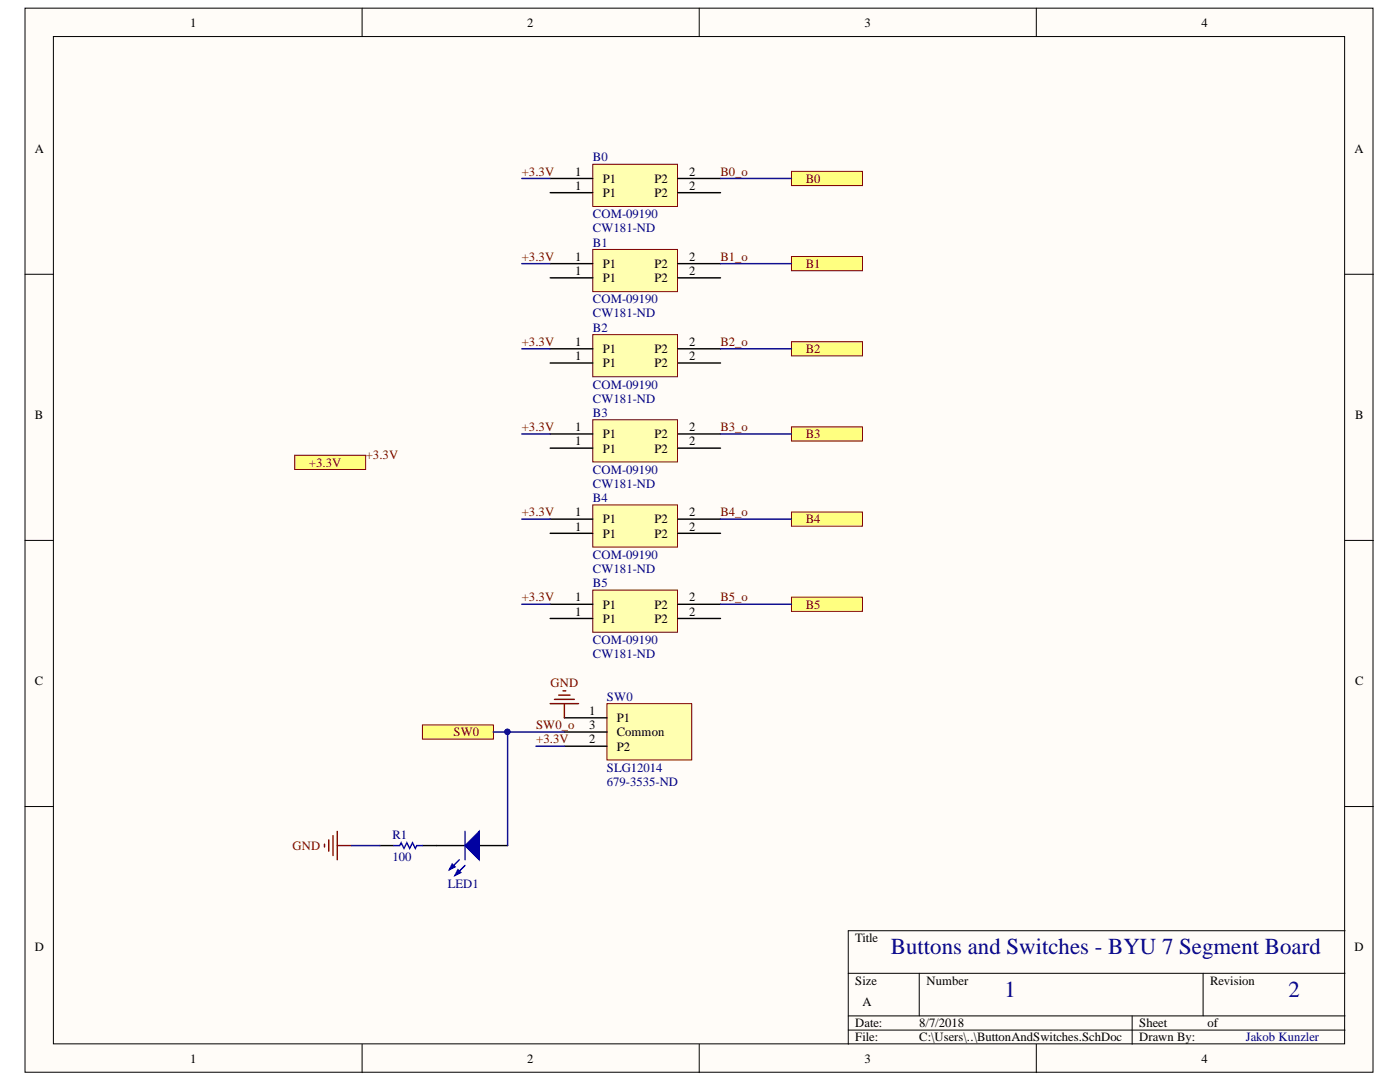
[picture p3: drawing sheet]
<svg xmlns="http://www.w3.org/2000/svg" width="279mm" height="216mm" viewBox="0 0 279 216" stroke-linecap="round" stroke-linejoin="round" font-family="sans-serif">
<g fill="#fffcf8" stroke="#000" stroke-width=".2">
<path d="M5 1.6h269v212.4h-269z"/>
<path d="M10.7 7.3h257.6v201h-257.6z"/>
</g>
<g fill="none" stroke="#000" stroke-width=".2">
<path d="M72.3 1.6v5.7M139.5 1.6v5.7M206.8 1.6v5.7M5 54.7h5.7M268.4 54.7h5.7M5 107.8h5.7M268.4 107.8h5.7M5 160.9h5.7M268.4 160.9h5.7M169.3 194.2h99.1M183.5 194.2v8.5M240.1 194.2v8.5"/>
<path d="M268.4 185.7h-99.1v22.7M72.3 208.4v5.6M139.5 208.4v5.6M169.3 202.7h99.1M169.3 205.5h99.1M206.8 208.4v5.6M225.9 202.7v5.7"/>
</g>
<path d="M121.1 140.4h16.9v11.2h-16.9z" fill="#ffffb0" stroke="#800000" stroke-width=".2"/>
<path d="M112.6 143.2h8.5M112.6 148.9h8.5M112.6 146.1h8.5" fill="none" stroke="#000" stroke-width=".28"/>
<g fill="#ffff80" stroke="#800000" stroke-width=".2">
<path d="M58.8 90.8h14.2v2.9h-14.2z" fill-rule="evenodd"/>
<path d="M158 34.2h14.1v2.8h-14.1z" fill-rule="evenodd"/>
<path d="M158 51.2h14.1v2.8h-14.1z" fill-rule="evenodd"/>
<path d="M158 68.2h14.1v2.8h-14.1z" fill-rule="evenodd"/>
<path d="M158 85.2h14.1v2.8h-14.1z" fill-rule="evenodd"/>
<path d="M158 102.2h14.1v2.8h-14.1z" fill-rule="evenodd"/>
<path d="M158 119.2h14.1v2.8h-14.1z" fill-rule="evenodd"/>
<path d="M84.3 144.7h14.2v2.8h-14.2z" fill-rule="evenodd"/>
</g>
<path d="M64.8 168.4v.6M65.6 167.6v2.3M66.5 166.7v4M67.3 165.9v5.7M67.3 168.7h2.8" fill="none" stroke="#800000" stroke-width=".28"/>
<path d="M87.1 168.7h5.7M95.6 168.7h5.7" fill="none" stroke="#000" stroke-width=".28"/>
<path d="M92.8 168.7l2.8-2.8v5.7z" fill="#00f"/>
<path d="M91.7 171.6l-2 1.9M92.8 168.7l2.8-2.8v5.7zM92.8 172.7l-2 2" fill="none" stroke="#00f" stroke-width=".28"/>
<path d="M90.3 172.4l.5 .6-1.1 .5z" fill="#00f"/>
<path d="M90.3 172.4l.5 .6-1.1 .5z" fill="none" stroke="#00f" stroke-width=".28"/>
<path d="M91.4 173.5l.6 .6-1.2 .6z" fill="#00f"/>
<path d="M78.6 168.7h1.2l.3-.5 .5 1.1 .6-1.1 .6 1.1 .5-1.1 .6 1.1 .3-.6h1.1M91.4 173.5l.6 .6-1.2 .6zM92.8 165.9v5.7" fill="none" stroke="#00f" stroke-width=".28"/>
<path d="M75.8 168.7h2.8M84.3 168.7h2.8" fill="none" stroke="#000" stroke-width=".28"/>
<path d="M110.7 139.6h3.9M111.5 138.7h2.3M112.4 137.9h.5M109.8 140.4h5.7M112.6 140.4v2.8" fill="none" stroke="#800000" stroke-width=".28"/>
<path d="M118.3 32.8h16.9v8.4h-16.9z" fill="#ffffb0" stroke="#800000" stroke-width=".2"/>
<path d="M109.8 35.6h8.5M109.8 38.4h8.5M135.3 35.6h8.5M135.3 38.4h8.5" fill="none" stroke="#000" stroke-width=".28"/>
<path d="M118.3 49.8h16.9v8.4h-16.9z" fill="#ffffb0" stroke="#800000" stroke-width=".2"/>
<path d="M109.8 52.6h8.5M109.8 55.4h8.5M135.3 52.6h8.5M135.3 55.4h8.5" fill="none" stroke="#000" stroke-width=".28"/>
<path d="M118.3 66.8h16.9v8.4h-16.9z" fill="#ffffb0" stroke="#800000" stroke-width=".2"/>
<path d="M109.8 69.6h8.5M109.8 72.4h8.5M135.3 69.6h8.5M135.3 72.4h8.5" fill="none" stroke="#000" stroke-width=".28"/>
<path d="M118.3 83.8h16.9v8.4h-16.9z" fill="#ffffb0" stroke="#800000" stroke-width=".2"/>
<path d="M109.8 86.6h8.5M109.8 89.4h8.5M135.3 86.6h8.5M135.3 89.4h8.5" fill="none" stroke="#000" stroke-width=".28"/>
<path d="M118.3 100.8h16.9v8.4h-16.9z" fill="#ffffb0" stroke="#800000" stroke-width=".2"/>
<path d="M109.8 103.6h8.5M109.8 106.4h8.5M135.3 103.6h8.5M135.3 106.4h8.5" fill="none" stroke="#000" stroke-width=".28"/>
<path d="M118.3 117.7h16.9v8.5h-16.9z" fill="#ffffb0" stroke="#800000" stroke-width=".2"/>
<path d="M109.8 120.6h8.5M109.8 123.4h8.5M135.3 120.6h8.5M135.3 123.4h8.5" fill="none" stroke="#000" stroke-width=".28"/>
<g fill="none" stroke="#000080" stroke-width=".28">
<path d="M104.1 35.6h5.7M143.8 35.6h14.2M104.1 52.6h5.7M143.8 52.6h14.2M104.1 69.6h5.7M143.8 69.6h14.2M104.1 86.6h5.7M143.8 86.6h14.2M104.1 103.6h5.7M143.8 103.6h14.2M104.1 120.6h5.7M143.8 120.6h14.2"/>
<path d="M98.5 146.1h14.1M101.3 146.1v22.6M107 148.9h5.6M70.1 168.7h5.7"/>
</g>
<circle cx="101.3" cy="146" r=".52" fill="#000080" stroke="#000080" stroke-width=".2"/>
<g font-size="4.6" fill="#000080">
<text x="177.8" y="190.4">Buttons and Switches - BYU 7 Segment Board</text>
<text x="200.5" y="198.9">1</text>
<text x="257.1" y="198.9">2</text>
</g>
<g font-size="2.5">
<text x="38" y="5.3">1</text>
<text x="105.2" y="5.3">2</text>
<text x="172.6" y="5.3">3</text>
<text x="239.8" y="5.3">4</text>
<text x="6.9" y="30.4">A</text>
<text x="114.8" y="35.1">1</text>
<text x="137.5" y="35.1">2</text>
<text x="270.3" y="30.4">A</text>
<text x="114.8" y="37.9">1</text>
<text x="120.3" y="36.5">P1</text>
<text x="120.3" y="39.3">P1</text>
<text x="130.6" y="36.5">P2</text>
<text x="130.6" y="39.3">P2</text>
<text x="137.5" y="37.9">2</text>
<text x="114.8" y="52">1</text>
<text x="120.3" y="53.5">P1</text>
<text x="130.6" y="53.5">P2</text>
<text x="137.5" y="52">2</text>
<text x="114.8" y="54.9">1</text>
<text x="120.3" y="56.3">P1</text>
<text x="130.6" y="56.3">P2</text>
<text x="137.5" y="54.9">2</text>
<text x="114.8" y="69">1</text>
<text x="114.8" y="71.9">1</text>
<text x="120.3" y="70.4">P1</text>
<text x="130.6" y="70.4">P2</text>
<text x="137.5" y="69">2</text>
<text x="137.5" y="71.9">2</text>
<text x="120.3" y="73.3">P1</text>
<text x="130.6" y="73.3">P2</text>
<text x="6.9" y="83.6">B</text>
<text x="270.4" y="83.6">B</text>
<text x="114.8" y="86">1</text>
<text x="114.8" y="88.9">1</text>
<text x="120.3" y="87.4">P1</text>
<text x="130.6" y="87.4">P2</text>
<text x="137.5" y="86">2</text>
<text x="137.5" y="88.9">2</text>
<text x="120.3" y="90.3">P1</text>
<text x="130.6" y="90.3">P2</text>
<text x="114.8" y="103">1</text>
<text x="114.8" y="105.9">1</text>
<text x="120.3" y="104.4">P1</text>
<text x="120.3" y="107.3">P1</text>
<text x="130.6" y="104.4">P2</text>
<text x="130.6" y="107.3">P2</text>
<text x="137.5" y="103">2</text>
<text x="137.5" y="105.9">2</text>
<text x="114.8" y="120">1</text>
<text x="114.8" y="122.9">1</text>
<text x="120.3" y="121.4">P1</text>
<text x="120.3" y="124.2">P1</text>
<text x="130.6" y="121.4">P2</text>
<text x="130.6" y="124.2">P2</text>
<text x="137.5" y="120">2</text>
<text x="137.5" y="122.9">2</text>
<text x="6.9" y="136.7">C</text>
<text x="270.4" y="136.7">C</text>
<text x="117.6" y="142.7">1</text>
<text x="117.6" y="148.3">2</text>
<text x="117.6" y="145.5">3</text>
<text x="123.1" y="144.1">P1</text>
<text x="123.1" y="149.8">P2</text>
<text x="123.1" y="146.9">Common</text>
<text x="6.9" y="189.8">D</text>
<text x="170.7" y="188">Title</text>
<text x="270.3" y="189.8">D</text>
<text x="170.7" y="196.5">Size</text>
<text x="184.9" y="196.5">Number</text>
<text x="241.5" y="196.5">Revision</text>
<text x="172.1" y="200.8">A</text>
<text x="170.7" y="205">Date:</text>
<text x="170.7" y="207.8">File:</text>
<text x="183.5" y="205">8/7/2018</text>
<text x="183.5" y="207.8">C:\Users\..\ButtonAndSwitches.SchDoc</text>
<text x="227.4" y="205">Sheet</text>
<text x="227.4" y="207.8">Drawn By:</text>
<text x="241" y="205">of</text>
<text x="38" y="212.1">1</text>
<text x="105.2" y="212.1">2</text>
<text x="172.6" y="212.1">3</text>
<text x="239.8" y="212.1">4</text>
</g>
<g font-size="2.5" fill="#800000">
<text x="104.1" y="35.1">+3.3V</text>
<text x="143.8" y="35.1">B0_o</text>
<text x="160.8" y="36.5">B0</text>
<text x="104.1" y="52">+3.3V</text>
<text x="143.8" y="52">B1_o</text>
<text x="160.8" y="53.5">B1</text>
<text x="104.1" y="69">+3.3V</text>
<text x="143.8" y="69">B2_o</text>
<text x="160.8" y="70.4">B2</text>
<text x="104.1" y="86">+3.3V</text>
<text x="143.8" y="86">B3_o</text>
<text x="160.8" y="87.4">B3</text>
<text x="61.7" y="93.1">+3.3V</text>
<text x="73" y="91.7">+3.3V</text>
<text x="104.1" y="103">+3.3V</text>
<text x="143.8" y="103">B4_o</text>
<text x="160.8" y="104.4">B4</text>
<text x="104.1" y="120">+3.3V</text>
<text x="143.8" y="120">B5_o</text>
<text x="160.8" y="121.4">B5</text>
<text x="109.9" y="137">GND</text>
<text x="90.5" y="146.9">SW0</text>
<text x="107" y="148.3">+3.3V</text>
<text x="107" y="145.5">SW0_o</text>
<text x="58.4" y="169.6">GND</text>
</g>
<g font-size="2.5" fill="#000080">
<text x="118.3" y="32.2">B0</text>
<text x="118.3" y="46.3">CW181-ND</text>
<text x="118.3" y="43.6">COM-09190</text>
<text x="118.3" y="49.2">B1</text>
<text x="118.3" y="63.3">CW181-ND</text>
<text x="118.3" y="60.6">COM-09190</text>
<text x="118.3" y="66.2">B2</text>
<text x="118.3" y="77.6">COM-09190</text>
<text x="118.3" y="80.3">CW181-ND</text>
<text x="118.3" y="83.2">B3</text>
<text x="118.3" y="94.5">COM-09190</text>
<text x="118.3" y="97.3">CW181-ND</text>
<text x="118.3" y="100.2">B4</text>
<text x="118.3" y="111.5">COM-09190</text>
<text x="118.3" y="114.3">CW181-ND</text>
<text x="118.3" y="117.2">B5</text>
<text x="118.3" y="131.3">CW181-ND</text>
<text x="118.3" y="128.5">COM-09190</text>
<text x="121.1" y="139.9">SW0</text>
<text x="121.1" y="154">SLG12014</text>
<text x="121.1" y="156.9">679-3535-ND</text>
<text x="78.3" y="167.4">R1</text>
<text x="78.3" y="171.8">100</text>
<text x="89.4" y="177.3">LED1</text>
<text x="248.6" y="207.8">Jakob Kunzler</text>
</g>
</svg>
